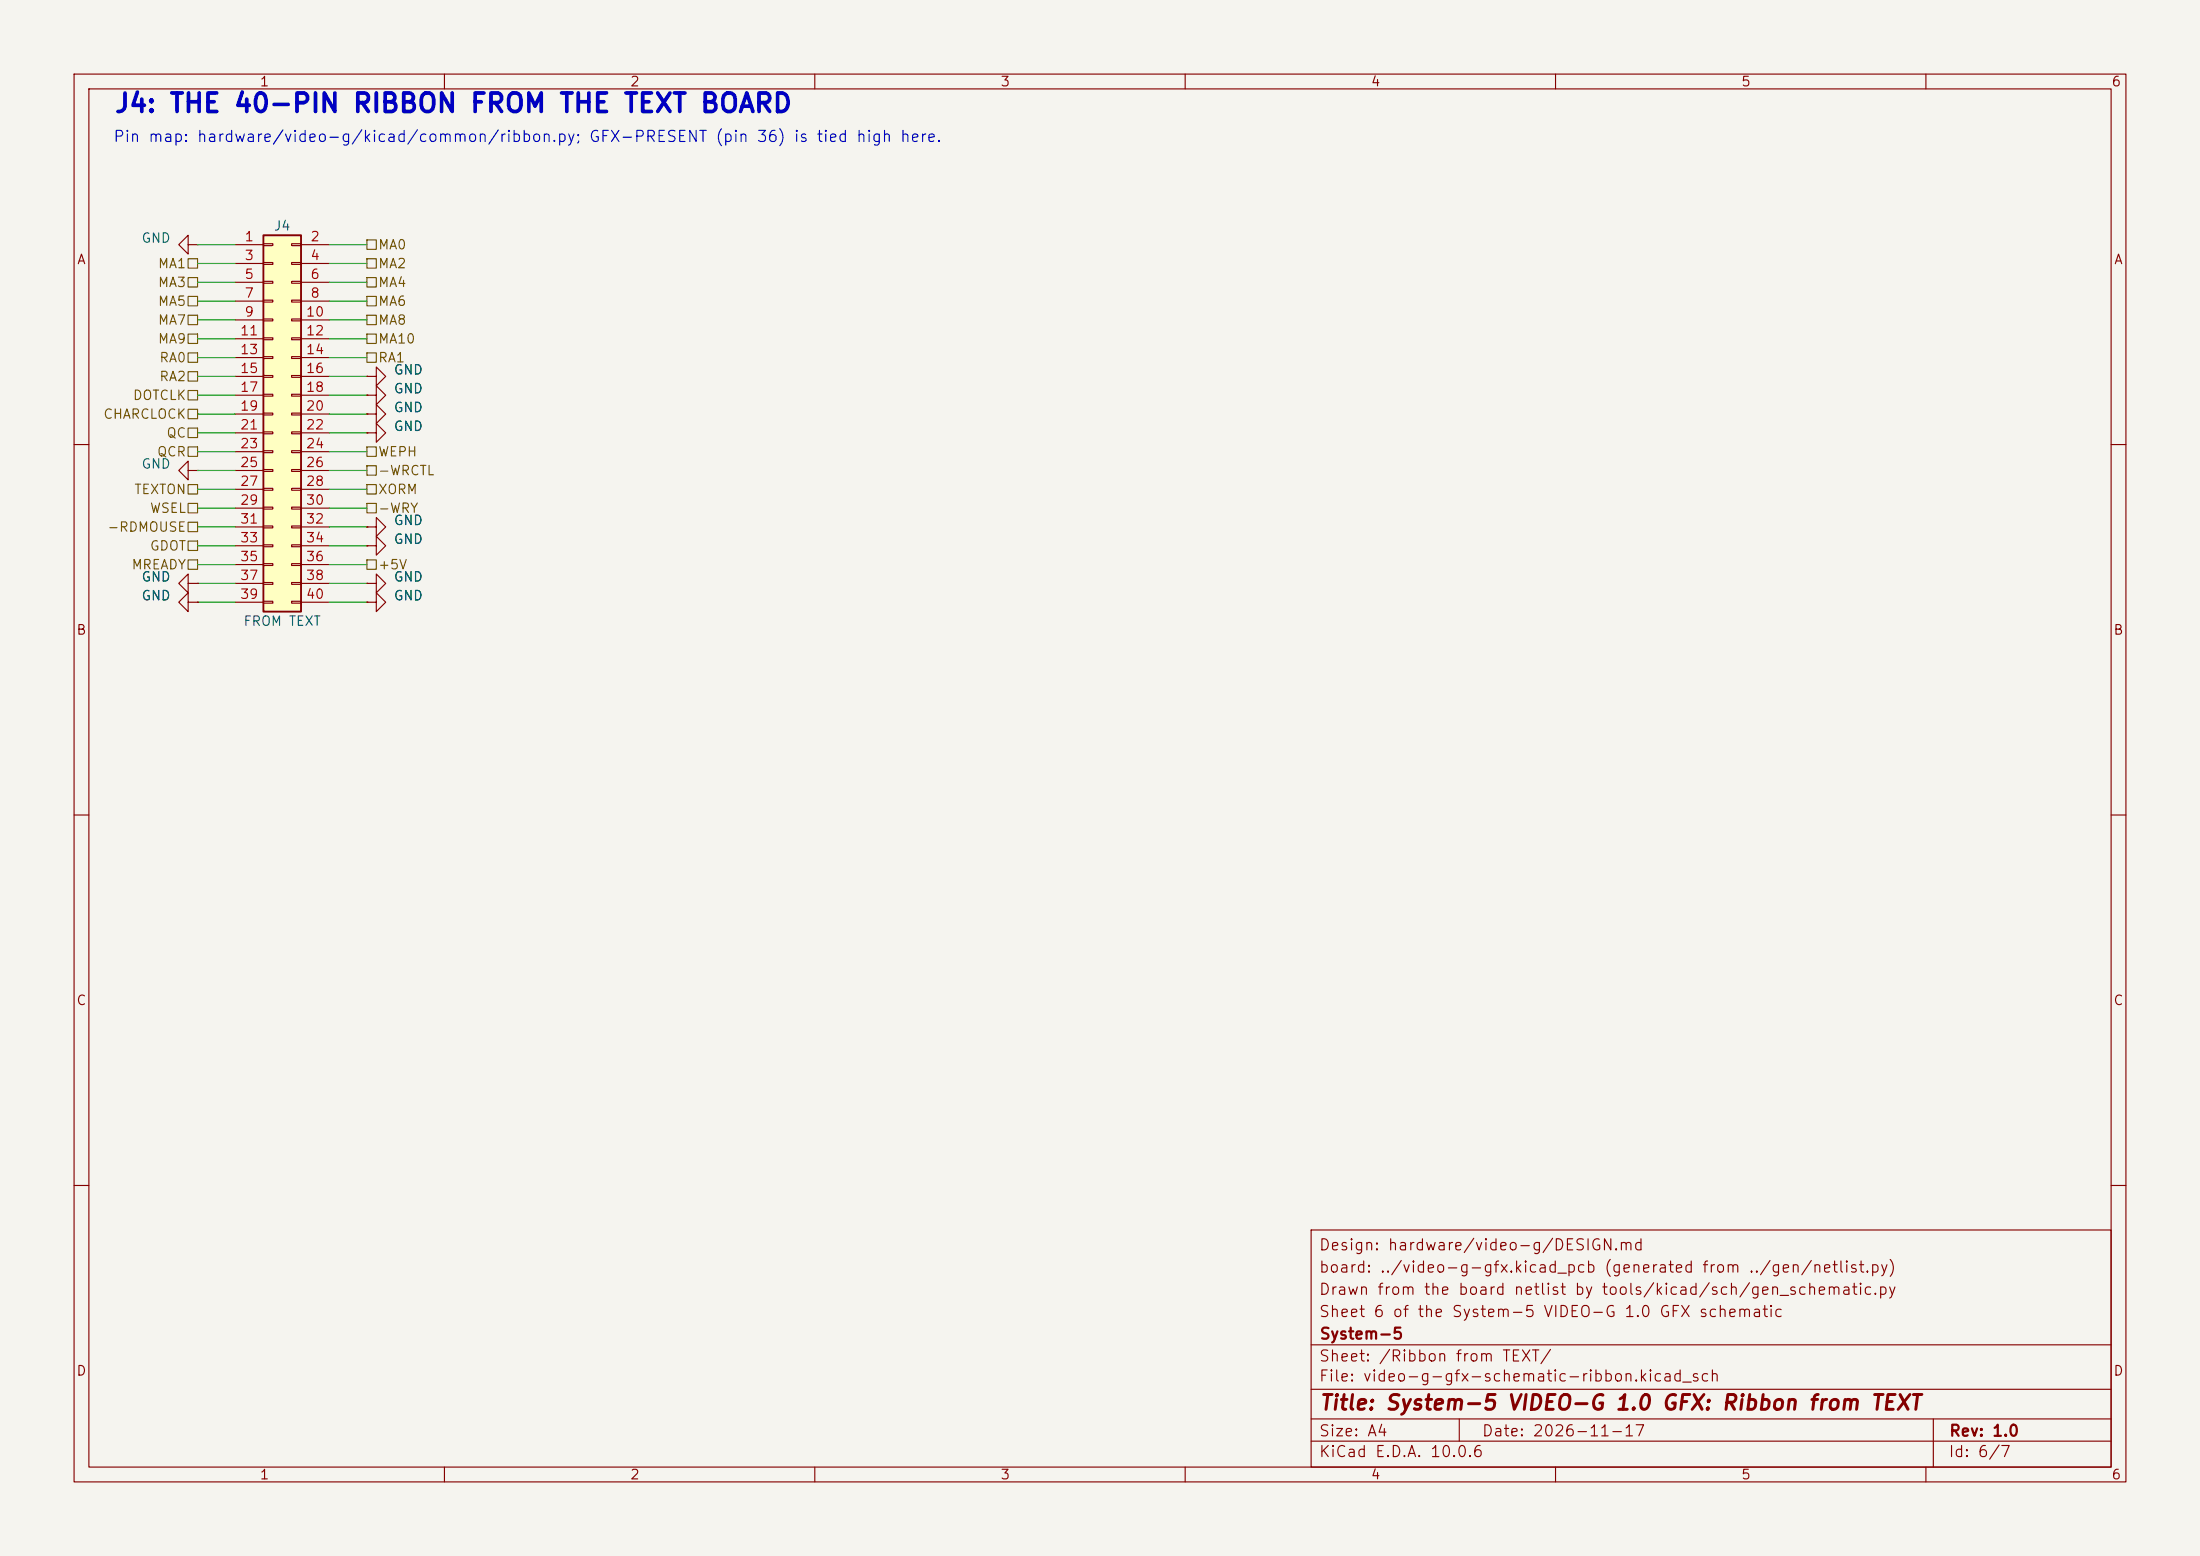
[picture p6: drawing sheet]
<svg xmlns="http://www.w3.org/2000/svg" width="297mm" height="210mm" viewBox="0 0 297 210" stroke-linecap="round" stroke-linejoin="round" font-family="sans-serif">
<path d="M0 0h297v210h-297z" fill="#f5f4ef" stroke="#f5f4ef" stroke-width=".14"/>
<g fill="none" stroke="#840000" stroke-width=".15">
<path d="M10 10h277v190h-277zM12 12h273v186h-273zM60 10v2M110 10v2M160 10v2M210 10v2M260 10v2M25.4 33v-1.2l-1.3 1.2 1.3 1.3v-1.3h1.3M26.7 33h.1M10 60h2M49.5 73.7h1.3v-1.3l1.3 1.3-1.3 1.2v-1.2M49.5 73.7h.1"/>
<path d="M285 60h2M10 110h2M285 110h2M10 160h2M177 166h108v32h-108zM285 160h2M60 198v2M110 198v2M160 198v2M177 194.5h108M177 191.5h108M177 187.5h108"/>
<path d="M177 181.5h108M197 191.5v3M210 198v2M260 198v2M261 191.5v6.5"/>
</g>
<path d="M35.6 31.8h5v50.8h-5z" fill="#ffffc2"/>
<path d="M35.6 31.8h5v50.8h-5z" fill="none" stroke="#840000" stroke-width=".25"/>
<g fill="none" stroke="#840000" stroke-width=".15">
<path d="M31.7 33h3.9M31.7 35.6h3.9M31.7 38.1h3.9M35.6 32.9h1.2v.2h-1.2zM35.6 35.4h1.2v.3h-1.2zM35.6 38h1.2v.2h-1.2zM39.4 32.9h1.2v.2h-1.2zM39.4 35.4h1.2v.3h-1.2zM39.4 38h1.2v.2h-1.2zM40.6 33h3.8M40.6 35.6h3.8M40.6 38.1h3.8"/>
<path d="M31.7 40.6h3.9M31.7 43.2h3.9M31.7 45.7h3.9M31.7 48.3h3.9M31.7 50.8h3.9M31.7 53.3h3.9M31.7 55.9h3.9M31.7 58.4h3.9M35.6 40.5h1.2v.3h-1.2zM35.6 43.1h1.2v.2h-1.2zM35.6 45.6h1.2v.2h-1.2zM35.6 48.1h1.2v.3h-1.2z"/>
<path d="M35.6 50.7h1.2v.2h-1.2zM35.6 53.2h1.2v.3h-1.2zM35.6 55.8h1.2v.2h-1.2zM35.6 58.3h1.2v.2h-1.2zM39.4 40.5h1.2v.3h-1.2zM39.4 43.1h1.2v.2h-1.2zM39.4 45.6h1.2v.2h-1.2zM39.4 48.1h1.2v.3h-1.2zM39.4 50.7h1.2v.2h-1.2zM39.4 53.2h1.2v.3h-1.2zM39.4 55.8h1.2v.2h-1.2zM39.4 58.3h1.2v.2h-1.2z"/>
<path d="M40.6 40.6h3.8M40.6 43.2h3.8M40.6 45.7h3.8M40.6 48.3h3.8M40.6 50.8h3.8M40.6 53.3h3.8M40.6 55.9h3.8M40.6 58.4h3.8M49.5 50.8h1.3v-1.3l1.3 1.3-1.3 1.3v-1.3M49.5 50.8h.1M49.5 58.4h1.3v-1.2l1.3 1.2-1.3 1.3v-1.3M49.5 58.4h.1"/>
<path d="M49.5 53.3h1.3v-1.2l1.3 1.2-1.3 1.3v-1.3M49.5 53.3h.1M49.5 55.9h1.3v-1.3l1.3 1.3-1.3 1.3v-1.3M49.5 55.9h.1M25.4 63.5v-1.3l-1.3 1.3 1.3 1.3v-1.3h1.3M25.4 78.7v-1.2l-1.3 1.2 1.3 1.3v-1.3h1.3M26.7 63.5h.1M26.7 78.7h.1M31.7 61h3.9M31.7 63.5h3.9M31.7 66h3.9M31.7 68.6h3.9"/>
<path d="M31.7 71.1h3.9M31.7 73.7h3.9M31.7 76.2h3.9M31.7 78.7h3.9M35.6 60.8h1.2v.3h-1.2zM35.6 63.4h1.2v.2h-1.2zM35.6 65.9h1.2v.3h-1.2zM35.6 68.5h1.2v.2h-1.2zM35.6 71h1.2v.2h-1.2zM35.6 73.5h1.2v.3h-1.2zM35.6 76.1h1.2v.2h-1.2zM35.6 78.6h1.2v.3h-1.2z"/>
<path d="M39.4 60.8h1.2v.3h-1.2zM39.4 63.4h1.2v.2h-1.2zM39.4 65.9h1.2v.3h-1.2zM39.4 68.5h1.2v.2h-1.2zM39.4 71h1.2v.2h-1.2zM39.4 73.5h1.2v.3h-1.2zM39.4 76.1h1.2v.2h-1.2zM39.4 78.6h1.2v.3h-1.2zM40.6 61h3.8M40.6 63.5h3.8M40.6 66h3.8M40.6 68.6h3.8"/>
<path d="M40.6 71.1h3.8M40.6 73.7h3.8M40.6 76.2h3.8M40.6 78.7h3.8M49.5 71.1h1.3v-1.2l1.3 1.2-1.3 1.3v-1.3M49.5 71.1h.1M49.5 78.7h1.3v-1.2l1.3 1.2-1.3 1.3v-1.3M49.5 78.7h.1M49.5 73.7h.1M25.4 81.3v-1.3l-1.3 1.3 1.3 1.3v-1.3h1.3M26.7 81.3h.1M31.7 81.3h3.9"/>
<path d="M35.6 81.2h1.2v.2h-1.2zM39.4 81.2h1.2v.2h-1.2zM40.6 81.3h3.8M49.5 81.3h1.3v-1.3l1.3 1.3-1.3 1.3v-1.3M49.5 81.3h.1"/>
</g>
<g fill="none" stroke="#725600" stroke-width=".15">
<path d="M25.4 34.9h1.3v1.3h-1.3zM25.4 37.5h1.3v1.2h-1.3zM49.5 37.5h1.3v1.2h-1.3zM49.5 34.9h1.3v1.3h-1.3zM49.5 32.4h1.3v1.3h-1.3zM25.4 40h1.3v1.3h-1.3zM25.4 42.5h1.3v1.3h-1.3zM25.4 45.1h1.3v1.3h-1.3zM25.4 47.6h1.3v1.3h-1.3zM25.4 50.2h1.3v1.2h-1.3zM25.4 52.7h1.3v1.3h-1.3zM25.4 55.2h1.3v1.3h-1.3z"/>
<path d="M25.4 57.8h1.3v1.3h-1.3zM49.5 42.5h1.3v1.3h-1.3zM49.5 45.1h1.3v1.3h-1.3zM49.5 47.6h1.3v1.3h-1.3zM49.5 40h1.3v1.3h-1.3zM25.4 67.9h1.3v1.3h-1.3zM25.4 65.4h1.3v1.3h-1.3zM25.4 73h1.3v1.3h-1.3zM25.4 70.5h1.3v1.3h-1.3zM25.4 60.3h1.3v1.3h-1.3zM25.4 75.6h1.3v1.2h-1.3zM49.5 62.9h1.3v1.2h-1.3z"/>
<path d="M49.5 60.3h1.3v1.3h-1.3zM49.5 75.6h1.3v1.2h-1.3zM49.5 67.9h1.3v1.3h-1.3zM49.5 65.4h1.3v1.3h-1.3z"/>
</g>
<g fill="none" stroke="#009600" stroke-width=".15">
<path d="M26.7 38.1h5M26.7 33h5M26.7 35.6h5M44.4 38.1h5.1M44.4 33h5.1M44.4 35.6h5.1M26.7 45.7h5M26.7 43.2h5M26.7 40.6h5M26.7 50.8h5M26.7 53.3h5M26.7 55.9h5"/>
<path d="M26.7 58.4h5M26.7 48.3h5M44.4 45.7h5.1M44.4 43.2h5.1M44.4 40.6h5.1M44.4 50.8h5.1M44.4 53.3h5.1M44.4 55.9h5.1M44.4 58.4h5.1M44.4 48.3h5.1M26.7 66h5M26.7 71.1h5"/>
<path d="M26.7 61h5M26.7 63.5h5M26.7 68.6h5M26.7 73.7h5M26.7 76.2h5M26.7 78.7h5M44.4 66h5.1M44.4 71.1h5.1M44.4 61h5.1M44.4 63.5h5.1M44.4 68.6h5.1M44.4 73.7h5.1"/>
<path d="M44.4 76.2h5.1M44.4 78.7h5.1M26.7 81.3h5M44.4 81.3h5.1"/>
</g>
<text font-size="2.5" fill="#0000c2" x="15.3" y="15.8">J4: THE 40-PIN RIBBON FROM THE TEXT BOARD</text>
<text font-size="2" fill="#840000" x="178" y="190.8">Title: System-5 VIDEO-G 1.0 GFX: Ribbon from TEXT</text>
<text font-size="1.5" fill="#0000c2" x="15.2" y="19.5">Pin map: hardware/video-g/kicad/common/ribbon.py; GFX-PRESENT (pin 36) is tied high here.</text>
<g font-size="1.5" fill="#840000">
<text x="178" y="172.1">board: ../video-g-gfx.kicad_pcb (generated from ../gen/netlist.py)</text>
<text x="178" y="169.1">Design: hardware/video-g/DESIGN.md</text>
<text x="178" y="178.1">Sheet 6 of the System-5 VIDEO-G 1.0 GFX schematic</text>
<text x="178" y="175.1">Drawn from the board netlist by tools/kicad/sch/gen_schematic.py</text>
<text x="178" y="184.1">Sheet: /Ribbon from TEXT/</text>
<text x="178" y="181.1">System-5</text>
<text x="178" y="186.8">File: video-g-gfx-schematic-ribbon.kicad_sch</text>
<text x="178" y="197">KiCad E.D.A. 10.0.6</text>
<text x="178" y="194.2">Size: A4</text>
<text x="200" y="194.2">Date: 2026-11-17</text>
<text x="263" y="197">Id: 6/7</text>
<text x="263" y="194.2">Rev: 1.0</text>
</g>
<g font-size="1.3" fill="#840000">
<text x="35" y="12">1</text>
<text x="85" y="12">2</text>
<text x="135" y="12">3</text>
<text x="185" y="12">4</text>
<text x="235" y="12">5</text>
<text x="285" y="12">6</text>
<text x="10.3" y="36">A</text>
<text x="285.3" y="36">A</text>
<text x="10.2" y="86">B</text>
<text x="285.2" y="86">B</text>
<text x="10.2" y="136">C</text>
<text x="285.2" y="136">C</text>
<text x="10.2" y="186">D</text>
<text x="285.2" y="186">D</text>
<text x="35" y="200">1</text>
<text x="85" y="200">2</text>
<text x="135" y="200">3</text>
<text x="185" y="200">4</text>
<text x="235" y="200">5</text>
<text x="285" y="200">6</text>
</g>
<g font-size="1.3" fill="#006464">
<text x="19" y="33.1">GND</text>
<text x="36.9" y="31.4">J4</text>
<text x="53.1" y="50.9">GND</text>
<text x="53.1" y="53.4">GND</text>
<text x="53.1" y="58.5">GND</text>
<text x="53.1" y="55.9">GND</text>
<text x="19" y="63.6">GND</text>
<text x="53.1" y="71.2">GND</text>
<text x="53.1" y="73.7">GND</text>
<text x="19" y="78.8">GND</text>
<text x="19" y="81.3">GND</text>
<text x="53.1" y="81.3">GND</text>
<text x="53.1" y="78.8">GND</text>
<text x="32.8" y="84.8">FROM TEXT</text>
</g>
<g font-size="1.3" fill="#a90000">
<text x="32.9" y="32.9">1</text>
<text x="32.9" y="35.4">3</text>
<text x="41.8" y="32.9">2</text>
<text x="41.8" y="35.4">4</text>
<text x="32.9" y="38">5</text>
<text x="32.9" y="40.5">7</text>
<text x="41.8" y="38">6</text>
<text x="41.8" y="40.5">8</text>
<text x="32.3" y="45.6">11</text>
<text x="32.9" y="43">9</text>
<text x="41.2" y="43">10</text>
<text x="41.2" y="45.6">12</text>
<text x="32.3" y="48.1">13</text>
<text x="32.3" y="50.7">15</text>
<text x="32.3" y="53.2">17</text>
<text x="41.2" y="48.1">14</text>
<text x="41.2" y="50.7">16</text>
<text x="41.2" y="53.2">18</text>
<text x="32.3" y="55.7">19</text>
<text x="32.3" y="58.3">21</text>
<text x="41.2" y="55.7">20</text>
<text x="41.2" y="58.3">22</text>
<text x="32.3" y="60.8">23</text>
<text x="32.3" y="63.4">25</text>
<text x="32.3" y="65.9">27</text>
<text x="41.2" y="60.8">24</text>
<text x="41.2" y="63.4">26</text>
<text x="41.2" y="65.9">28</text>
<text x="32.3" y="68.4">29</text>
<text x="32.3" y="71">31</text>
<text x="41.2" y="68.4">30</text>
<text x="41.2" y="71">32</text>
<text x="32.3" y="73.5">33</text>
<text x="32.3" y="76.1">35</text>
<text x="41.2" y="73.5">34</text>
<text x="41.2" y="76.1">36</text>
<text x="32.3" y="78.6">37</text>
<text x="32.3" y="81.1">39</text>
<text x="41.2" y="78.6">38</text>
<text x="41.2" y="81.1">40</text>
</g>
<g font-size="1.3" fill="#725600">
<text x="51" y="34">MA0</text>
<text x="21.2" y="36.5">MA1</text>
<text x="21.2" y="39.1">MA3</text>
<text x="21.2" y="41.6">MA5</text>
<text x="51" y="39.1">MA4</text>
<text x="51" y="36.5">MA2</text>
<text x="51" y="41.6">MA6</text>
<text x="21.2" y="44.1">MA7</text>
<text x="21.2" y="46.7">MA9</text>
<text x="51" y="44.1">MA8</text>
<text x="51" y="46.7">MA10</text>
<text x="21.4" y="49.2">RA0</text>
<text x="21.4" y="51.8">RA2</text>
<text x="51" y="49.2">RA1</text>
<text x="13.9" y="56.8">CHARCLOCK</text>
<text x="17.8" y="54.3">DOTCLK</text>
<text x="22.4" y="59.4">QC</text>
<text x="21.1" y="61.9">QCR</text>
<text x="51" y="64.5">-WRCTL</text>
<text x="51" y="61.9">WEPH</text>
<text x="18" y="67">TEXTON</text>
<text x="20.1" y="69.5">WSEL</text>
<text x="51" y="69.5">-WRY</text>
<text x="51" y="67">XORM</text>
<text x="14.4" y="72.1">-RDMOUSE</text>
<text x="17.7" y="77.2">MREADY</text>
<text x="20.1" y="74.6">GDOT</text>
<text x="51" y="77.2">+5V</text>
</g>
</svg>
